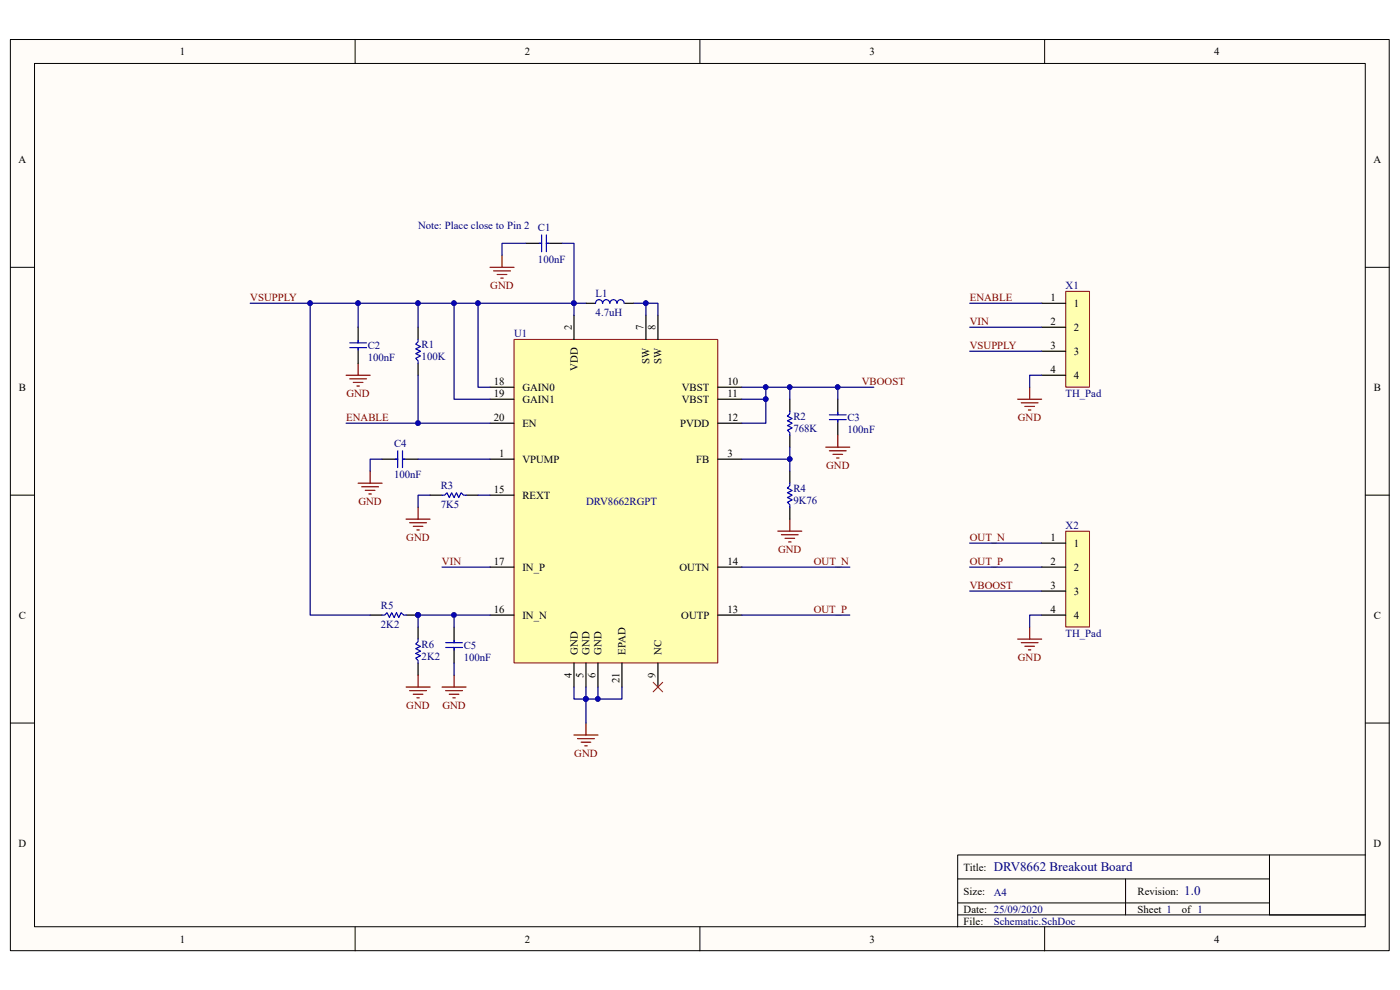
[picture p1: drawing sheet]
<svg xmlns="http://www.w3.org/2000/svg" width="297mm" height="210mm" viewBox="0 0 297 210" stroke-linecap="round" stroke-linejoin="round" font-family="sans-serif">
<path d="M2.2 8.4h292.5v193.3h-292.5z" fill="#fffcf8"/>
<path d="M2.2 8.4h292.5v193.3h-292.5z" fill="none" stroke="#000" stroke-width=".21"/>
<path d="M7.4 13.5h282.2v183.1h-282.2z" fill="#fffcf8"/>
<g fill="none" stroke="#000" stroke-width=".21">
<path d="M7.3 13.5h282.3v183.1h-282.3zM75.3 8.4v5.1M148.5 8.4v5.1M221.6 8.4v5.1M2.2 56.7h5.1M289.7 56.7h5.1M2.2 105h5.1M289.7 105h5.1M2.2 153.4h5.1M289.7 153.4h5.1M75.3 196.6v5.1M148.5 196.6v5.1"/>
<path d="M203.2 186.5h66.1M203.2 194.1h86.5M203.2 191.5h66.1M221.6 196.6v5.1M238.8 186.5v7.6M269.3 181.4v12.7M289.7 181.4h-86.5v15.2"/>
</g>
<path d="M109.1 72.1h43.2v68.5h-43.2z" fill="#ffffb0"/>
<path d="M109.1 72h43.2v68.6h-43.2z" fill="none" stroke="#800000" stroke-width=".21"/>
<g fill="none" stroke="#000" stroke-width=".25">
<path d="M111.6 51.6h3.3M115.9 51.6h3.3M76 69.4v3.3M76 73.7v3.4M88.7 69.4v2.6M88.7 77.1v2.5M121.8 66.9v5.1M124.3 64.3h2M132.5 64.3h2M137 66.9v5.1M139.6 66.9v5.1M81.1 97.4h3.3"/>
<path d="M85.4 97.4h3.3M104 97.4h5M104 82.1h5M104 84.7h5M104 89.8h5M152.3 97.4h5.1M152.3 82.1h5.1M152.3 84.7h5.1M152.3 89.8h5.1M167.6 84.7v2.5M167.6 92.3v2.6M167.6 100v2.5"/>
<path d="M177.7 84.7v3.3M177.7 89v3.3M91.2 105h2.6M98.9 105h2.5M104 105h5M167.6 107.6v2.5M78.5 130.5h2.6M86.2 130.5h2.5M88.7 133v2.6M96.3 133v3.3M96.3 137.4v3.3M104 130.5h5"/>
<path d="M104 120.3h5M152.3 130.5h5.1M152.3 120.3h5.1M88.7 140.7v2.5M121.8 140.7v5M124.3 140.7v5M126.9 140.7v5M131.9 140.7v5M139.6 140.7v5"/>
</g>
<g fill="none" stroke="#00f" stroke-width=".25">
<path d="M114.4 51.6h.5M114.9 49.8v3.6M115.9 49.8v3.6M115.9 51.6h.5M74.2 72.7h3.6M74.2 73.7h3.6M76 72.2v.5M76 73.7v.6M88.7 72v.5l-.5 .5 1 .5-1 .5 1 .5-1 .5 1 .5-1 .5 .5 .5v.6M127.8 64.3a.74 .74 0 0 0-.7-.7 .74 .74 0 0 0-.8 .7M129.4 64.3a.74 .74 0 0 0-.8-.7 .74 .74 0 0 0-.7 .7M130.9 64.3a.74 .74 0 0 0-.8-.7 .74 .74 0 0 0-.7 .7"/>
<path d="M132.4 64.3a.74 .74 0 0 0-.7-.7 .74 .74 0 0 0-.8 .7M83.9 97.4h.5M84.4 95.6v3.6M85.4 95.6v3.6M85.4 97.4h.5M167.6 87.2v.6l-.5 .5 1 .5-1 .5 1 .5-1 .5 1 .5-1 .5 .5 .5v.5M176 88h3.5M176 89h3.5M177.7 87.5v.5M177.7 89v.5M93.8 105h.5l.5-.5 .5 1.1 .5-1.1 .5 1.1 .5-1.1 .5 1.1 .5-1.1 .5 .5h.6M167.6 102.5v.5l-.5 .5 1 .6-1 .4 1 .5-1 .6 1 .4-1 .5 .5 .6v.5"/>
<path d="M81.1 130.5h.5l.5-.5 .5 1 .5-1 .5 1 .5-1 .5 1 .5-1 .5 .5h.6M88.7 135.6v.5l-.5 .5 1 .5-1 .5 1 .5-1 .5 1 .5-1 .5 .5 .5v.6M94.5 137.4h3.6M94.5 136.3h3.6M96.3 135.8v.5M96.3 137.4v.5"/>
</g>
<g fill="none" stroke="#800000" stroke-width=".25">
<path d="M104 56.7h5M104.7 57.5h3.6M105.5 58.2h2M106.3 59h.5M106.5 54.2v2.5M73.4 79.6h5.1M76 77.1v2.5M74.2 80.4h3.6M75 81.1h2M75.7 81.9h.5M78.5 100v2.5M175.2 94.9h5.1"/>
<path d="M176 95.6h3.5M176.7 96.4h2.1M177.5 97.2h.5M177.7 92.3v2.6M76 102.5h5.1M76.7 103.3h3.6M77.5 104h2M78.3 104.8h.5M86.2 110.1h5M86.9 110.9h3.6M87.7 111.7h2M88.4 112.4h.6"/>
<path d="M88.7 107.6v2.5M165 112.7h5.1M165.8 113.4h3.5M166.5 114.2h2.1M167.3 115h.5M167.6 110.1v2.6M86.2 145.7h5M86.9 146.5h3.6M87.7 147.3h2M88.4 148h.6M88.7 143.2v2.5M93.8 145.7h5.1"/>
<path d="M94.5 146.5h3.6M95.3 147.3h2M96.1 148h.5M96.3 143.2v2.5M121.8 155.9h5.1M122.5 156.7h3.6M123.3 157.5h2M124.1 158.2h.5M124.3 153.4v2.5"/>
</g>
<path d="M138.6 144.7l2 2.1M140.6 144.7l-2 2.1" fill="none" stroke="#f00" stroke-width=".21"/>
<circle cx="88.7" cy="130.5" r=".48" fill="#000080" stroke="#000080" stroke-width=".21"/>
<path d="M226.1 112.7h5v20.3h-5z" fill="#ffffb0"/>
<path d="M226.1 112.7h5v20.3h-5z" fill="none" stroke="#800000" stroke-width=".21"/>
<path d="M221 115.2h5.1M221 130.5h5.1M221 125.4h5.1M221 120.3h5.1" fill="none" stroke="#000" stroke-width=".25"/>
<path d="M226.1 61.8h5v20.3h-5z" fill="#ffffb0"/>
<path d="M226.1 61.8h5v20.3h-5z" fill="none" stroke="#800000" stroke-width=".21"/>
<path d="M221 79.6h5.1M221 74.5h5.1M221 69.4h5.1M221 64.3h5.1" fill="none" stroke="#000" stroke-width=".25"/>
<path d="M215.9 84.7h5.1M216.7 85.5h3.5M217.4 86.2h2.1M218.2 87h.5M218.4 82.1v2.6M215.9 135.6h5.1M216.7 136.3h3.5M217.4 137.1h2.1M218.2 137.9h.5M218.4 133v2.6" fill="none" stroke="#800000" stroke-width=".25"/>
<g fill="none" stroke="#000080" stroke-width=".25">
<path d="M111.6 51.6h-5.1v2.6M119.2 51.6h2.6v12.7h2.5M53.1 64.3h48.3v17.8h2.6M65.8 64.3v66.2h12.7M76 64.3v5.1M88.7 79.6v10.2h15.3M88.7 64.3v5.1M96.3 64.3v20.4h7.7M101.4 64.3h20.4v2.6M134.5 64.3h2.5v2.6M137 64.3h2.6v2.6M205.7 64.3h15.3"/>
<path d="M205.7 74.5h15.3M205.7 69.4h15.3M221 79.6h-2.6v2.5M73.4 89.8h15.3M81.1 97.4h-2.6v2.6M88.7 97.4h15.3M157.4 82.1h28M157.4 97.4h10.2M162.5 82.1v2.6h-5.1M162.5 84.7v5.1h-5.1M167.6 94.9v5.1M167.6 82.1v2.6"/>
<path d="M177.7 82.1v2.6M91.2 105h-2.5v2.6M101.4 105h2.6M205.7 115.2h15.3M93.8 120.3h10.2M96.3 130.5v2.5M104 130.5h-15.3v2.5M157.4 130.5h22.9M157.4 120.3h22.9M205.7 120.3h15.3M205.7 125.4h15.3M221 130.5h-2.6v2.5"/>
<path d="M96.3 140.7v2.5M121.8 145.7v2.6h5.1v-2.6M124.3 145.7v7.7M131.9 145.7v2.6h-5"/>
</g>
<g fill="#000080" stroke="#000080" stroke-width=".21">
<circle cx="88.7" cy="130.5" r=".48"/>
<circle cx="96.3" cy="130.5" r=".48"/>
<circle cx="126.8" cy="148.3" r=".48"/>
<circle cx="124.3" cy="148.3" r=".48"/>
<circle cx="162.4" cy="82.1" r=".48"/>
<circle cx="167.5" cy="82.1" r=".48"/>
<circle cx="177.7" cy="82.1" r=".48"/>
<circle cx="162.4" cy="84.7" r=".48"/>
<circle cx="167.5" cy="97.4" r=".48"/>
<circle cx="88.7" cy="89.8" r=".48"/>
<circle cx="96.3" cy="64.3" r=".48"/>
<circle cx="88.7" cy="64.3" r=".48"/>
<circle cx="121.7" cy="64.3" r=".48"/>
<circle cx="101.4" cy="64.3" r=".48"/>
<circle cx="137" cy="64.3" r=".48"/>
<circle cx="65.8" cy="64.3" r=".48"/>
<circle cx="76" cy="64.3" r=".48"/>
</g>
<g font-size="2.8" fill="#000080">
<text x="210.8" y="184.8">DRV8662 Breakout Board</text>
<text x="251.2" y="189.9">1.0</text>
</g>
<g font-size="2.3">
<text x="38.2" y="11.7">1</text>
<text x="111.3" y="11.7">2</text>
<text x="184.5" y="11.7">3</text>
<text x="257.6" y="11.7">4</text>
<text x="3.9" y="34.6">A</text>
<text x="291.4" y="34.6">A</text>
<text x="222.9" y="63.8">1</text>
<text x="227.8" y="65.1">1</text>
<text x="121.3" y="69.9" transform="rotate(-90 121.3 69.9)">2</text>
<text x="136.5" y="69.9" transform="rotate(-90 136.5 69.9)">7</text>
<text x="139.1" y="69.9" transform="rotate(-90 139.1 69.9)">8</text>
<text x="222.9" y="68.9">2</text>
<text x="227.8" y="70.2">2</text>
<text x="137.8" y="77.2" transform="rotate(-90 137.8 77.2)">SW</text>
<text x="140.3" y="77.2" transform="rotate(-90 140.3 77.2)">SW</text>
<text x="222.9" y="74">3</text>
<text x="227.8" y="75.3">3</text>
<text x="4" y="82.9">B</text>
<text x="104.7" y="81.7">18</text>
<text x="110.8" y="82.9">GAIN0</text>
<text x="122.6" y="78.7" transform="rotate(-90 122.6 78.7)">VDD</text>
<text x="144.7" y="82.9">VBST</text>
<text x="154.3" y="81.7">10</text>
<text x="222.9" y="79.1">4</text>
<text x="227.8" y="80.4">4</text>
<text x="291.5" y="82.9">B</text>
<text x="104.7" y="84.2">19</text>
<text x="104.7" y="89.3">20</text>
<text x="110.8" y="85.5">GAIN1</text>
<text x="144.7" y="85.5">VBST</text>
<text x="154.3" y="84.2">11</text>
<text x="154.3" y="89.3">12</text>
<text x="110.8" y="90.6">EN</text>
<text x="144.3" y="90.6">PVDD</text>
<text x="105.9" y="96.9">1</text>
<text x="110.8" y="98.2">VPUMP</text>
<text x="147.7" y="98.2">FB</text>
<text x="154.3" y="96.9">3</text>
<text x="104.7" y="104.6">15</text>
<text x="110.8" y="105.8">REXT</text>
<text x="104.7" y="119.8">17</text>
<text x="154.3" y="119.8">14</text>
<text x="222.9" y="119.8">2</text>
<text x="222.9" y="114.7">1</text>
<text x="227.8" y="116">1</text>
<text x="110.8" y="121.1">IN_P</text>
<text x="144.1" y="121.1">OUTN</text>
<text x="222.9" y="124.9">3</text>
<text x="227.8" y="121.1">2</text>
<text x="4" y="131.3">C</text>
<text x="104.7" y="130">16</text>
<text x="110.8" y="131.3">IN_N</text>
<text x="144.5" y="131.3">OUTP</text>
<text x="154.3" y="130">13</text>
<text x="222.9" y="130">4</text>
<text x="227.8" y="131.3">4</text>
<text x="227.8" y="126.2">3</text>
<text x="291.5" y="131.3">C</text>
<text x="121.3" y="143.8" transform="rotate(-90 121.3 143.8)">4</text>
<text x="122.6" y="138.9" transform="rotate(-90 122.6 138.9)">GND</text>
<text x="123.8" y="143.8" transform="rotate(-90 123.8 143.8)">5</text>
<text x="125.1" y="138.9" transform="rotate(-90 125.1 138.9)">GND</text>
<text x="126.4" y="143.8" transform="rotate(-90 126.4 143.8)">6</text>
<text x="127.6" y="138.9" transform="rotate(-90 127.6 138.9)">GND</text>
<text x="132.7" y="138.9" transform="rotate(-90 132.7 138.9)">EPAD</text>
<text x="139.1" y="143.8" transform="rotate(-90 139.1 143.8)">9</text>
<text x="140.3" y="138.9" transform="rotate(-90 140.3 138.9)">NC</text>
<text x="131.4" y="145" transform="rotate(-90 131.4 145)">21</text>
<text x="3.9" y="179.6">D</text>
<text x="291.4" y="179.6">D</text>
<text x="204.4" y="184.7">Title:</text>
<text x="204.4" y="189.8">Size:</text>
<text x="241.3" y="189.8">Revision:</text>
<text x="204.4" y="193.6">Date: 25/09/2020</text>
<text x="204.4" y="196.1">File:</text>
<text x="241.3" y="193.6">Sheet 1</text>
<text x="250.7" y="193.6">of 1</text>
<text x="38.2" y="199.9">1</text>
<text x="111.3" y="199.9">2</text>
<text x="184.5" y="199.9">3</text>
<text x="257.6" y="199.9">4</text>
</g>
<g font-size="2.3" fill="#000080">
<text x="88.7" y="48.6">Note: Place close to Pin 2</text>
<text x="114.1" y="49.1">C1</text>
<text x="114.1" y="55.7">100nF</text>
<text x="126.4" y="63.1">L1</text>
<text x="226.1" y="61.3">X1</text>
<text x="109.1" y="71.5">U1</text>
<text x="126.4" y="67.1">4.7uH</text>
<text x="78" y="74">C2</text>
<text x="78" y="76.6">100nF</text>
<text x="89.5" y="73.7">R1</text>
<text x="89.5" y="76.3">100K</text>
<text x="168.3" y="89">R2</text>
<text x="179.8" y="89.3">C3</text>
<text x="226.1" y="84.2">TH_Pad</text>
<text x="83.6" y="94.9">C4</text>
<text x="168.3" y="91.6">768K</text>
<text x="179.8" y="91.8">100nF</text>
<text x="83.6" y="101.5">100nF</text>
<text x="93.5" y="103.8">R3</text>
<text x="93.5" y="107.9">7K5</text>
<text x="124.3" y="107.1">DRV8662RGPT</text>
<text x="168.3" y="104.3">R4</text>
<text x="168.3" y="106.8">9K76</text>
<text x="226.1" y="112.2">X2</text>
<text x="80.8" y="129.2">R5</text>
<text x="80.8" y="133.3">2K2</text>
<text x="89.5" y="137.4">R6</text>
<text x="98.4" y="137.6">C5</text>
<text x="226.1" y="135.1">TH_Pad</text>
<text x="89.5" y="139.9">2K2</text>
<text x="98.4" y="140.2">100nF</text>
<text x="210.8" y="190">A4</text>
<text x="210.8" y="196.1">Schematic.SchDoc</text>
</g>
<g font-size="2.3" fill="#800000">
<text x="53.1" y="63.8">VSUPPLY</text>
<text x="104" y="61.3">GND</text>
<text x="205.7" y="63.8">ENABLE</text>
<text x="205.7" y="68.9">VIN</text>
<text x="205.7" y="74">VSUPPLY</text>
<text x="182.8" y="81.7">VBOOST</text>
<text x="73.4" y="89.3">ENABLE</text>
<text x="73.5" y="84.2">GND</text>
<text x="215.9" y="89.3">GND</text>
<text x="175.3" y="99.4">GND</text>
<text x="76" y="107.1">GND</text>
<text x="86.2" y="114.7">GND</text>
<text x="93.8" y="119.8">VIN</text>
<text x="165.1" y="117.3">GND</text>
<text x="172.6" y="119.8">OUT_N</text>
<text x="205.7" y="114.7">OUT_N</text>
<text x="205.7" y="119.8">OUT_P</text>
<text x="205.7" y="124.9">VBOOST</text>
<text x="172.6" y="130">OUT_P</text>
<text x="215.9" y="140.2">GND</text>
<text x="86.2" y="150.3">GND</text>
<text x="93.9" y="150.3">GND</text>
<text x="121.8" y="160.5">GND</text>
</g>
</svg>
